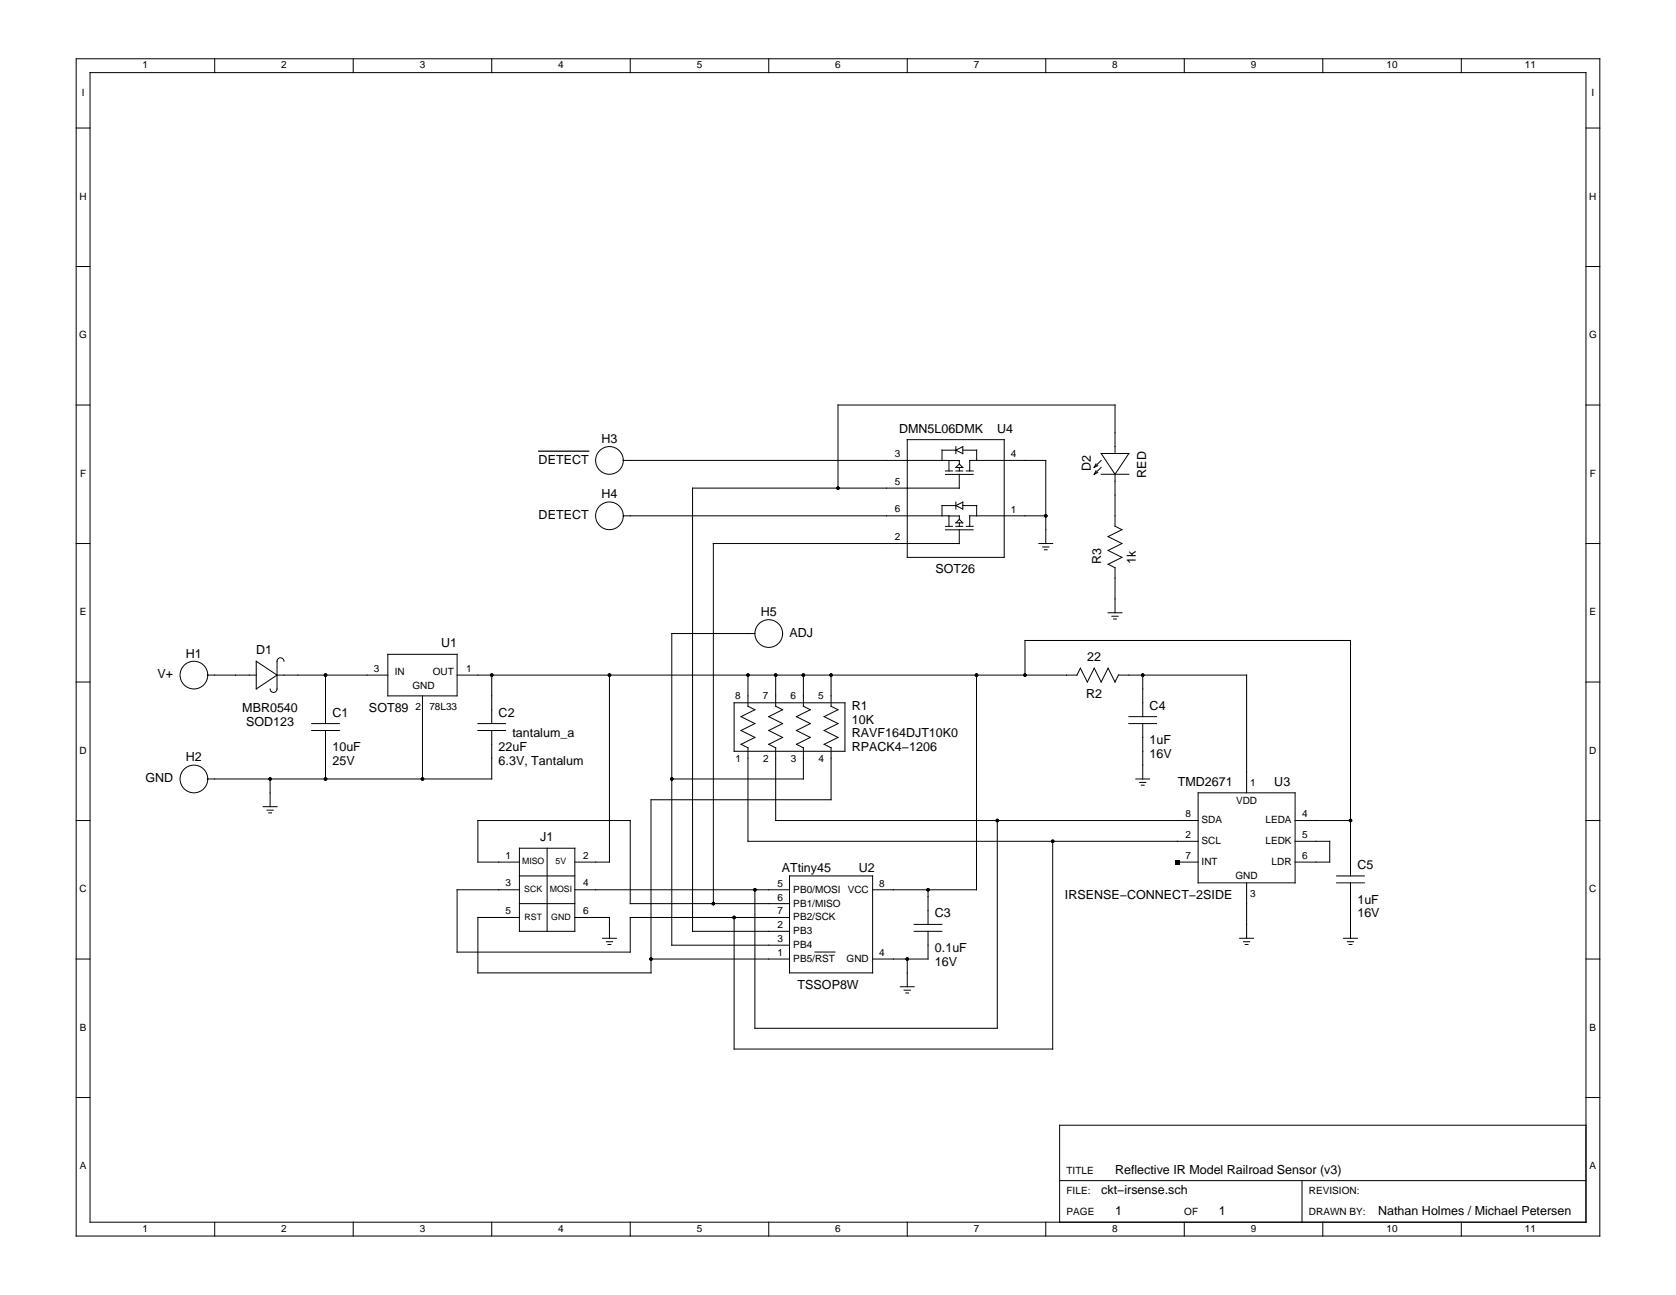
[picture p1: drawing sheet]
<svg xmlns="http://www.w3.org/2000/svg" width="279mm" height="216mm" viewBox="0 0 279 216" stroke-linecap="round" stroke-linejoin="round" font-family="sans-serif">
<g fill="none" stroke="#000" stroke-width=".17">
<path d="M12.7 9.8h254v196.3h-254zM15 12.1h249.4v191.7h-249.4zM35.8 9.8v2.3M58.9 9.8v2.3M82 9.8v2.3M105.1 9.8v2.3M128.2 9.8v2.3M151.2 9.8v2.3M174.3 9.8v2.3M197.4 9.8v2.3M220.5 9.8v2.3M243.6 9.8v2.3"/>
<path d="M12.7 21.3h2.3M264.4 21.3h2.3M12.7 44.4h2.3M264.4 44.4h2.3M12.7 67.5h2.3M103.9 76.8h56v.6M151.2 73.3h16.2v19.6h-16.2zM157.6 78.5h1.2M157.6 79.1h4.6M158.2 76.8v1.7M159.4 78.5h1.1M159.4 75.1h-2.4v1.7"/>
<path d="M159.4 75.1l1.1-.6v1.1zM159.4 74.5v1.1M159.9 79.1v2.3h-44.4v73.9h16.1M159.9 77.9v.6M159.9 77.4l.6 .5h-1.1zM160.5 75.1h2.3v1.7M161.1 78.5h1.1M161.6 76.8h12.7v13.8M161.7 76.8v1.7M182.7 78.5l-.3 .6M182.7 77.3l-.3 .6M183 78.8l-.6 .3"/>
<path d="M183 77.6l-.6 .3M183.6 75.6h4.6l-2.3 3.5zM183.6 79.1h4.6M183.6 76.8l-1.2 1.1M183.6 77.9l-1.2 1.2M185.9 75.6v-8.1h-46.2v13.9M185.9 79.1v8.6l1.1 .6-2.3 1.2 2.3 1.1-2.3 1.2 2.3 1.1-2.3 1.2 1.2 .6v7.5M264.4 67.5h2.3M12.7 90.6h2.3M103.9 86h54.3M157.6 87.8h1.2M157.6 88.3h4.6"/>
<path d="M159.4 84.3h-2.4v1.7M159.4 84.3l1.1-.6v1.2zM159.4 83.7v1.2M159.4 87.8h1.1M159.9 88.3v2.3M159.9 90.6h-41v60.1M159.9 86.6v-.6h-1.7v1.8M159.9 87.2v.6M159.9 86.6l.6 .6h-1.1zM160.5 84.3h2.3v1.7M161.1 87.8h1.1M161.6 86h12.7"/>
<path d="M161.7 86v1.8M173.2 90.6h2.3M173.8 91.2h1.1M174.1 91.7h.5M264.4 90.6h2.3M12.7 113.7h2.3M34.6 112.6h8.1M42.7 110.2l3.5 2.4-3.5 2.3zM46.2 112.6h18.5M47.3 110.2a.58 .58 0 0 0-.5-.5 .58 .58 0 0 0-.6 .5v4.7a.58 .58 0 0 1-.6 .5 .58 .58 0 0 1-.6-.5M54.3 112.6v8M64.7 109.1h11.5v6.9h-11.5z"/>
<path d="M70.4 116v13.9M76.2 112.6h103.3l.6-1.2 1.2 2.3 1.1-2.3 1.2 2.3 1.1-2.3 1.2 2.3 .6-1.1M82 112.6v8M101.6 112.6v31.1h-5.8M122.4 117.2h18.5v8.1h-18.5zM124.7 112.6v5.1l1.1 .6-2.3 1.2 2.3 1.1-2.3 1.2 2.3 1.1-2.3 1.2M125.8 105.6h-13.8v52h19.6M129.3 112.6v5.1l1.2 .6-2.3 1.2 2.3 1.1-2.3 1.2 2.3 1.1-2.3 1.2M133.9 112.6v5.1l1.2 .6-2.3 1.2 2.3 1.1-2.3 1.2 2.3 1.1-2.3 1.2M138.5 112.6v5.1l1.2 .6-2.3 1.2 2.3 1.1-2.3 1.2 2.3 1.1-2.3 1.2M162.8 112.6v35.7h-17.3M170.9 112.6v-5.8h54.2v39.2"/>
<path d="M184.7 102.2h2.3M185.4 102.7h1M185.7 103.2h.4M186.4 112.6h21.4v19.6M188.2 119.5h4.6M190.5 112.6v6.9M264.4 113.7h2.3M12.7 136.8h2.3M43.9 134.5h2.3M44.5 135.1h1M44.8 135.5h.5M45 129.9v4.6"/>
<path d="M52 120.6h4.6M52 121.8h4.6M54.3 121.8v8.1M79.7 120.6h4.6M79.7 121.8h4.6M82 121.8v8.1h-47.4M123.5 124.1l1.2 .6v15.6h75M128.2 124.1l1.1 .6v12.1h70.4M132.8 124.1l1.1 .6v5.2h-21.9M137.4 124.1l1.1 .6v8.6h-30v28.9h-28.8v-9.2h6.9M166.3 136.8v34.6h-40.5v-23.1M188.2 120.6h4.6"/>
<path d="M189.3 129.9h2.4M190 130.4h1M190.3 130.9h.4M190.5 120.6v9.3M199.7 132.2h16.2v15h-16.2zM215.9 136.8h9.2M264.4 136.8h2.3M12.7 159.9h2.3M86.6 143.7h-6.9v-6.9h25.4v13.9h26.5M86.6 148.3h-10.4v10.4h28.9v-5.7h26.5M86.6 150.7h9.2M86.6 146h9.2"/>
<path d="M86.6 141.4h9.2v13.9h-9.2zM91.2 141.4v13.9M95.8 148.3h35.8M95.8 153h5.8v3.4M100.4 156.4h2.4M101.1 157h1M101.4 157.5h.4M108.5 159.9h23.1M131.6 146h13.9v16.2h-13.9zM135.9 158.7h3.3M151.2 159.9v4.6M152.4 155.3h4.6"/>
<path d="M152.4 154.1h4.6M154.7 155.3v4.6h-9.2M154.7 148.3v5.8M175.5 140.3v34.6h-53.1v-21.9M196.3 143.7h3.4M206.7 156.4h2.3M207.3 157h1M207.6 157.5h.4M207.8 147.2v9.2M215.9 140.3h5.8v3.4h-5.8M222.8 146h4.6M222.8 147.2h4.6"/>
<path d="M224 156.4h2.3M224.6 157h1.1M224.9 157.5h.5M225.1 147.2v9.2M264.4 159.9h2.3M150.1 164.5h2.3M150.7 165.1h1.1M151 165.5h.5M12.7 183h2.3M176.6 196.8h87.8M217.1 196.8v7M264.4 187.6h-87.8v16.2"/>
<path d="M264.4 183h2.3M35.8 203.8v2.3M58.9 203.8v2.3M82 203.8v2.3M105.1 203.8v2.3M128.2 203.8v2.3M151.2 203.8v2.3M174.3 203.8v2.3M197.4 203.8v2.3M220.5 203.8v2.3M243.6 203.8v2.3"/>
<circle cx="101.6" cy="76.8" r="2.31"/>
<circle cx="101.6" cy="86" r="2.31"/>
<circle cx="32.3" cy="112.6" r="2.31"/>
<circle cx="128.2" cy="105.6" r="2.31"/>
<circle cx="32.3" cy="129.9" r="2.31"/>
</g>
<g fill="#000">
<path d="M195.9 143.4h.7v.7h-.7z"/>
<circle cx="139.7" cy="81.4" r=".29"/>
<circle cx="174.3" cy="86" r=".29"/>
<circle cx="54.3" cy="112.6" r=".29"/>
<circle cx="82" cy="112.6" r=".29"/>
<circle cx="101.6" cy="112.6" r=".29"/>
<circle cx="124.7" cy="112.6" r=".29"/>
<circle cx="129.3" cy="112.6" r=".29"/>
<circle cx="133.9" cy="112.6" r=".29"/>
<circle cx="138.5" cy="112.6" r=".29"/>
<circle cx="162.8" cy="112.6" r=".29"/>
<circle cx="170.9" cy="112.6" r=".29"/>
<circle cx="190.5" cy="112.6" r=".29"/>
<circle cx="45" cy="129.9" r=".29"/>
<circle cx="54.3" cy="129.9" r=".29"/>
<circle cx="70.4" cy="129.9" r=".29"/>
<circle cx="112" cy="129.9" r=".29"/>
<circle cx="166.3" cy="136.8" r=".29"/>
<circle cx="225.1" cy="136.8" r=".29"/>
<circle cx="108.5" cy="159.9" r=".29"/>
<circle cx="118.9" cy="150.7" r=".29"/>
<circle cx="122.4" cy="153" r=".29"/>
<circle cx="125.8" cy="148.3" r=".29"/>
<circle cx="151.2" cy="159.9" r=".29"/>
<circle cx="154.7" cy="148.3" r=".29"/>
<circle cx="175.5" cy="140.3" r=".29"/>
</g>
<path d="M89.8 75.2h8.3" fill="none" stroke="#000" stroke-width=".21"/>
<g font-size="2.1">
<text x="89.8" y="77.3">DETECT</text>
<text x="100.3" y="73.8">H3</text>
<text x="149.9" y="72.1">DMN5L06DMK</text>
<text x="166.3" y="72.1">U4</text>
<text x="100.3" y="83.1">H4</text>
<text x="181.8" y="78.5" transform="rotate(-90 181.8 78.5)">D2</text>
<text x="191.1" y="79.6" transform="rotate(-90 191.1 79.6)">RED</text>
<text x="89.8" y="86.5">DETECT</text>
<text x="156" y="95.6">SOT26</text>
<text x="183.6" y="94.1" transform="rotate(-90 183.6 94.1)">R3</text>
<text x="189.3" y="94.1" transform="rotate(-90 189.3 94.1)">1k</text>
<text x="73.5" y="107.9">U1</text>
<text x="126.8" y="102.7">H5</text>
<text x="131.6" y="106.2">ADJ</text>
<text x="26.3" y="113.1">V+</text>
<text x="31" y="109.6">H1</text>
<text x="42.7" y="109.1">D1</text>
<text x="181.3" y="110.2">22</text>
<text x="40.4" y="118.7">MBR0540</text>
<text x="55.4" y="119.5">C1</text>
<text x="61.5" y="118.7">SOT89</text>
<text x="83.1" y="119.5">C2</text>
<text x="142" y="118.3">R1</text>
<text x="181.1" y="116.4">R2</text>
<text x="191.7" y="118.3">C4</text>
<text x="41" y="121">SOD123</text>
<text x="55.4" y="125.3">10uF</text>
<text x="83.1" y="125.3">22uF</text>
<text x="85.4" y="122.9">tantalum_a</text>
<text x="142" y="122.9">RAVF164DJT10K0</text>
<text x="142" y="125.3">RPACK4−1206</text>
<text x="142" y="120.6">10K</text>
<text x="191.7" y="124.1">1uF</text>
<text x="24.2" y="130.4">GND</text>
<text x="31" y="126.9">H2</text>
<text x="55.4" y="127.6">25V</text>
<text x="83.1" y="127.6">6.3V, Tantalum</text>
<text x="191.7" y="126.4">16V</text>
<text x="196.4" y="131">TMD2671</text>
<text x="212.4" y="131">U3</text>
<text x="90.1" y="140.3">J1</text>
<text x="130.3" y="145.5">ATtiny45</text>
<text x="143.2" y="145.5">U2</text>
<text x="177.5" y="149.9">IRSENSE−CONNECT−2SIDE</text>
<text x="226.3" y="144.9">C5</text>
<text x="155.9" y="153">C3</text>
<text x="226.3" y="150.7">1uF</text>
<text x="226.3" y="153">16V</text>
<text x="155.9" y="158.7">0.1uF</text>
<text x="155.9" y="161">16V</text>
<text x="133" y="164.9">TSSOP8W</text>
<text x="185.9" y="195.7">Reflective IR Model Railroad Sensor (v3)</text>
<text x="183.6" y="199.1">ckt−irsense.sch</text>
<text x="185.9" y="202.6">1</text>
<text x="203.2" y="202.6">1</text>
<text x="229.8" y="202.6">Nathan Holmes / Michael Petersen</text>
</g>
<g font-size="1.7">
<text x="23.8" y="11.4">1</text>
<text x="46.9" y="11.4">2</text>
<text x="70" y="11.4">3</text>
<text x="93.1" y="11.4">4</text>
<text x="116.1" y="11.4">5</text>
<text x="139.2" y="11.4">6</text>
<text x="162.3" y="11.4">7</text>
<text x="185.4" y="11.4">8</text>
<text x="208.5" y="11.4">9</text>
<text x="231.1" y="11.4">10</text>
<text x="254.2" y="11.4">11</text>
<text x="13.6" y="16">I</text>
<text x="265.3" y="16">I</text>
<text x="13.3" y="33.3">H</text>
<text x="264.9" y="33.3">H</text>
<text x="13.2" y="56.4">G</text>
<text x="264.9" y="56.4">G</text>
<text x="149.2" y="76.2">3</text>
<text x="168.5" y="76.2">4</text>
<text x="13.3" y="79.5">F</text>
<text x="149.2" y="80.8">5</text>
<text x="265" y="79.5">F</text>
<text x="149.2" y="85.4">6</text>
<text x="168.5" y="85.5">1</text>
<text x="149.2" y="90">2</text>
<text x="13.3" y="102.6">E</text>
<text x="265" y="102.6">E</text>
<text x="62.3" y="112">3</text>
<text x="65.8" y="112.6">IN</text>
<text x="72.1" y="112.6">OUT</text>
<text x="77.7" y="112">1</text>
<text x="68.8" y="114.8">GND</text>
<text x="69.3" y="118.3">2</text>
<text x="71.6" y="118.3">78L33</text>
<text x="122.6" y="116.6">8</text>
<text x="127.2" y="116.6">7</text>
<text x="131.8" y="116.6">6</text>
<text x="136.4" y="116.6">5</text>
<text x="13.3" y="125.7">D</text>
<text x="264.9" y="125.7">D</text>
<text x="122.6" y="127">1</text>
<text x="127.2" y="127">2</text>
<text x="131.8" y="127">3</text>
<text x="136.5" y="127">4</text>
<text x="208.4" y="131">1</text>
<text x="197.7" y="136.2">8</text>
<text x="200.3" y="137.2">SDA</text>
<text x="206.1" y="134">VDD</text>
<text x="211" y="137.2">LEDA</text>
<text x="217.1" y="136.2">4</text>
<text x="84.3" y="143.1">1</text>
<text x="97.2" y="143.1">2</text>
<text x="197.7" y="139.7">2</text>
<text x="197.7" y="143.1">7</text>
<text x="200.3" y="140.7">SCL</text>
<text x="211" y="140.7">LEDK</text>
<text x="217.1" y="139.7">5</text>
<text x="217.1" y="143.1">6</text>
<text x="13.3" y="148.8">C</text>
<text x="84.3" y="147.8">3</text>
<text x="97.2" y="147.8">4</text>
<text x="129.6" y="147.8">5</text>
<text x="132.3" y="148.8">PB0/MOSI</text>
<text x="141.3" y="148.8">VCC</text>
<text x="146.6" y="147.8">8</text>
<text x="200.3" y="144.2">INT</text>
<text x="206" y="146.6">GND</text>
<text x="208.4" y="149.5">3</text>
<text x="212" y="144.2">LDR</text>
<text x="264.9" y="148.8">C</text>
<text x="84.3" y="152.4">5</text>
<text x="97.2" y="152.4">6</text>
<text x="129.6" y="150.1">6</text>
<text x="129.6" y="152.4">7</text>
<text x="129.6" y="154.8">2</text>
<text x="132.3" y="151.2">PB1/MISO</text>
<text x="132.3" y="153.5">PB2/SCK</text>
<text x="132.3" y="155.8">PB3</text>
<text x="129.6" y="157.1">3</text>
<text x="129.6" y="159.4">1</text>
<text x="132.3" y="160.4">PB5/RST</text>
<text x="132.3" y="158.1">PB4</text>
<text x="141.1" y="160.4">GND</text>
<text x="146.6" y="159.4">4</text>
<text x="13.3" y="171.9">B</text>
<text x="265" y="171.9">B</text>
<text x="13.3" y="195">A</text>
<text x="177.8" y="195.7">TITLE</text>
<text x="265" y="195">A</text>
<text x="177.8" y="199.1">FILE:</text>
<text x="177.8" y="202.6">PAGE</text>
<text x="197.4" y="202.6">OF</text>
<text x="218.2" y="199.1">REVISION:</text>
<text x="218.2" y="202.6">DRAWN BY:</text>
<text x="23.8" y="205.3">1</text>
<text x="46.9" y="205.3">2</text>
<text x="70" y="205.3">3</text>
<text x="93.1" y="205.3">4</text>
<text x="116.1" y="205.3">5</text>
<text x="139.2" y="205.3">6</text>
<text x="162.3" y="205.3">7</text>
<text x="185.4" y="205.3">8</text>
<text x="208.5" y="205.3">9</text>
<text x="231.1" y="205.3">10</text>
<text x="254.2" y="205.3">11</text>
</g>
<g font-size="1.5">
<text x="87" y="144.1">MISO</text>
<text x="87.4" y="148.7">SCK</text>
<text x="91.7" y="148.7">MOSI</text>
<text x="92.6" y="144.1">5V</text>
<text x="87.4" y="153.3">RST</text>
<text x="91.9" y="153.3">GND</text>
</g>
</svg>
